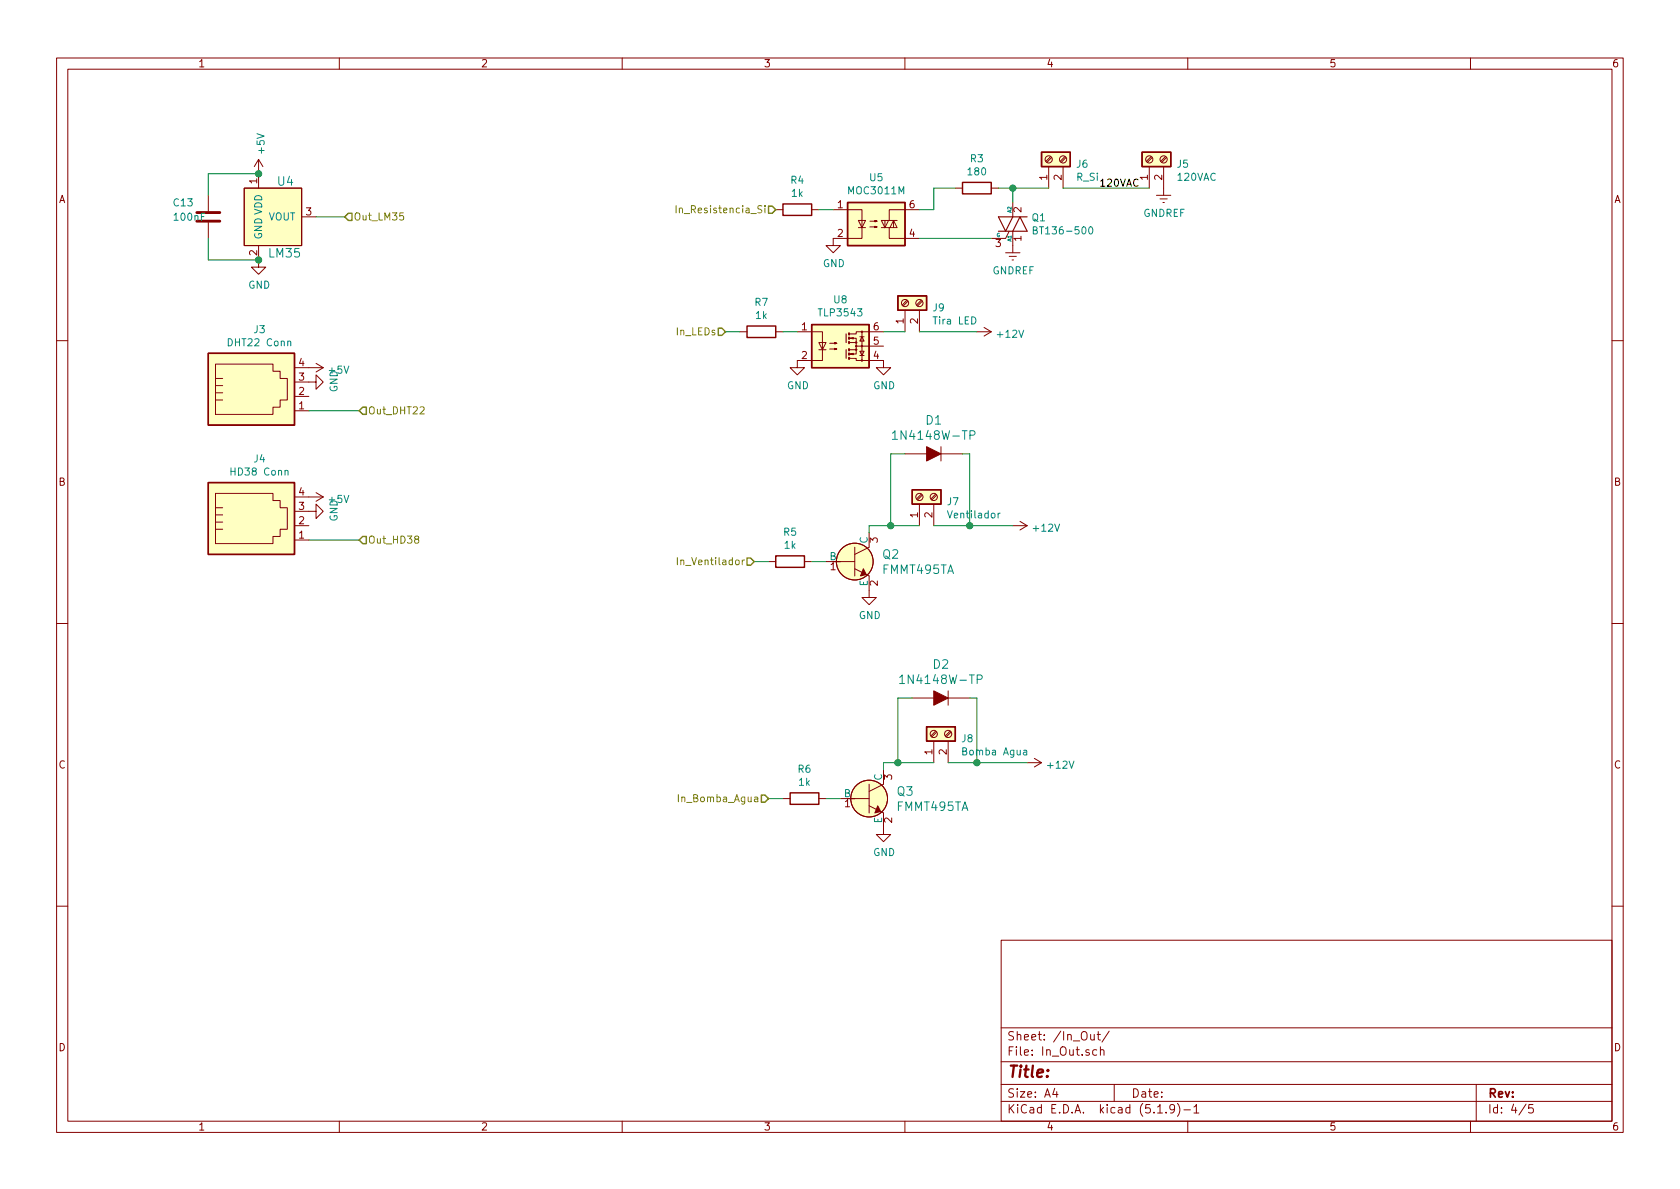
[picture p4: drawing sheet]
EESchema Schematic File Version 4
EELAYER 30 0
EELAYER END
$Descr A4 11693 8268
encoding utf-8
Sheet 4 5
Title ""
Date ""
Rev ""
Comp ""
Comment1 ""
Comment2 ""
Comment3 ""
Comment4 ""
$EndDescr
$Comp
L dk_Temperature-Sensors-Analog-and-Digital-Output:LM35DT_NOPB U?
U 1 1
P 1800 1500
AR Path="/608216FC" Ref="U?"  Part="1" 
AR Path="/6081C49D/608216FC" Ref="U4"  Part="1" 
F 0 "U4" H 2050 1750 60  0000 R CNN
F 1 "LM35" H 2100 1250 60  0000 R CNN
F 2 "digikey-footprints:SOIC-8_W3.9mm" H 2000 1700 60  0001 L CNN
F 3 "http://www.ti.com/general/docs/suppproductinfo.tsp?distId=10&gotoUrl=http%3A%2F%2Fwww.ti.com%2Flit%2Fgpn%2Flm35" H 2000 1800 60  0001 L CNN
F 4 "LM35DT/NOPB-ND" H 2000 1900 60  0001 L CNN "Digi-Key_PN"
F 5 "LM35DT/NOPB" H 2000 2000 60  0001 L CNN "MPN"
F 6 "Sensors, Transducers" H 2000 2100 60  0001 L CNN "Category"
F 7 "Temperature Sensors - Analog and Digital Output" H 2000 2200 60  0001 L CNN "Family"
F 8 "http://www.ti.com/general/docs/suppproductinfo.tsp?distId=10&gotoUrl=http%3A%2F%2Fwww.ti.com%2Flit%2Fgpn%2Flm35" H 2000 2300 60  0001 L CNN "DK_Datasheet_Link"
F 9 "/product-detail/en/texas-instruments/LM35DT-NOPB/LM35DT-NOPB-ND/362706" H 2000 2400 60  0001 L CNN "DK_Detail_Page"
F 10 "SENSOR ANALOG 0C-100C TO220-3" H 2000 2500 60  0001 L CNN "Description"
F 11 "Texas Instruments" H 2000 2600 60  0001 L CNN "Manufacturer"
F 12 "Active" H 2000 2700 60  0001 L CNN "Status"
	1    1800 1500
	1    0    0    -1  
$EndComp
$Comp
L power:+5V #PWR?
U 1 1
P 1800 1200
AR Path="/60821702" Ref="#PWR?"  Part="1" 
AR Path="/6081C49D/60821702" Ref="#PWR0130"  Part="1" 
F 0 "#PWR0130" H 1800 1050 50  0001 C CNN
F 1 "+5V" V 1815 1328 50  0000 L CNN
F 2 "" H 1800 1200 50  0001 C CNN
F 3 "" H 1800 1200 50  0001 C CNN
	1    1800 1200
	1    0    0    -1  
$EndComp
$Comp
L power:GND #PWR?
U 1 1
P 1800 1800
AR Path="/60821708" Ref="#PWR?"  Part="1" 
AR Path="/6081C49D/60821708" Ref="#PWR0131"  Part="1" 
F 0 "#PWR0131" H 1800 1550 50  0001 C CNN
F 1 "GND" H 1805 1627 50  0000 C CNN
F 2 "" H 1800 1800 50  0001 C CNN
F 3 "" H 1800 1800 50  0001 C CNN
	1    1800 1800
	1    0    0    -1  
$EndComp
Wire Wire Line
	1450 1350 1450 1200
Wire Wire Line
	1450 1200 1800 1200
Wire Wire Line
	1450 1650 1450 1800
Wire Wire Line
	1450 1800 1800 1800
Connection ~ 1800 1800
$Comp
L Device:C C?
U 1 1
P 1450 1500
AR Path="/60821713" Ref="C?"  Part="1" 
AR Path="/6081C49D/60821713" Ref="C13"  Part="1" 
F 0 "C13" H 1200 1600 50  0000 L CNN
F 1 "100nF" H 1200 1500 50  0000 L CNN
F 2 "Capacitor_SMD:C_0603_1608Metric" H 1488 1350 50  0001 C CNN
F 3 "~" H 1450 1500 50  0001 C CNN
	1    1450 1500
	1    0    0    -1  
$EndComp
Connection ~ 1800 1200
Wire Wire Line
	2200 1500 2400 1500
Text HLabel 2400 1500 2    50   Input ~ 0
Out_LM35
$Comp
L Connector:4P4C J3
U 1 1
P 1750 2750
F 0 "J3" H 1807 3217 50  0000 C CNN
F 1 "DHT22 Conn" H 1807 3126 50  0000 C CNN
F 2 "RJ9-Conn:520249-2" V 1750 2800 50  0001 C CNN
F 3 "~" V 1750 2800 50  0001 C CNN
	1    1750 2750
	1    0    0    -1  
$EndComp
$Comp
L power:+5V #PWR0132
U 1 1
P 2150 2550
F 0 "#PWR0132" H 2150 2400 50  0001 C CNN
F 1 "+5V" V 2165 2678 50  0000 L CNN
F 2 "" H 2150 2550 50  0001 C CNN
F 3 "" H 2150 2550 50  0001 C CNN
	1    2150 2550
	0    1    1    0   
$EndComp
$Comp
L power:GND #PWR?
U 1 1
P 2150 2650
AR Path="/6072863A" Ref="#PWR?"  Part="1" 
AR Path="/6081C49D/6072863A" Ref="#PWR0133"  Part="1" 
F 0 "#PWR0133" H 2150 2400 50  0001 C CNN
F 1 "GND" H 2155 2477 50  0000 C CNN
F 2 "" H 2150 2650 50  0001 C CNN
F 3 "" H 2150 2650 50  0001 C CNN
	1    2150 2650
	0    -1   -1   0   
$EndComp
Text HLabel 2500 2850 2    50   Input ~ 0
Out_DHT22
Text HLabel 2500 3750 2    50   Input ~ 0
Out_HD38
Wire Wire Line
	2150 3750 2500 3750
$Comp
L power:GND #PWR?
U 1 1
P 2150 3550
AR Path="/60729FBF" Ref="#PWR?"  Part="1" 
AR Path="/6081C49D/60729FBF" Ref="#PWR0134"  Part="1" 
F 0 "#PWR0134" H 2150 3300 50  0001 C CNN
F 1 "GND" H 2155 3377 50  0000 C CNN
F 2 "" H 2150 3550 50  0001 C CNN
F 3 "" H 2150 3550 50  0001 C CNN
	1    2150 3550
	0    -1   -1   0   
$EndComp
$Comp
L power:+5V #PWR0135
U 1 1
P 2150 3450
F 0 "#PWR0135" H 2150 3300 50  0001 C CNN
F 1 "+5V" V 2165 3578 50  0000 L CNN
F 2 "" H 2150 3450 50  0001 C CNN
F 3 "" H 2150 3450 50  0001 C CNN
	1    2150 3450
	0    1    1    0   
$EndComp
$Comp
L Connector:4P4C J4
U 1 1
P 1750 3650
F 0 "J4" H 1807 4117 50  0000 C CNN
F 1 "HD38 Conn" H 1807 4026 50  0000 C CNN
F 2 "RJ9-Conn:520249-2" V 1750 3700 50  0001 C CNN
F 3 "~" V 1750 3700 50  0001 C CNN
	1    1750 3650
	1    0    0    -1  
$EndComp
$Comp
L Relay_SolidState:MOC3011M U5
U 1 1
P 6100 1550
F 0 "U5" H 6100 1875 50  0000 C CNN
F 1 "MOC3011M" H 6100 1784 50  0000 C CNN
F 2 "OPTOCOUPLER_H11F3SR2M:OPTOCOUPLER_H11F3SR2M" H 5900 1350 50  0001 L CIN
F 3 "https://www.onsemi.com/pub/Collateral/MOC3023M-D.PDF" H 6100 1550 50  0001 L CNN
	1    6100 1550
	1    0    0    -1  
$EndComp
Text HLabel 5400 1450 0    50   Input ~ 0
In_Resistencia_Si
$Comp
L power:GND #PWR?
U 1 1
P 5800 1650
AR Path="/607350CA" Ref="#PWR?"  Part="1" 
AR Path="/6081C49D/607350CA" Ref="#PWR0136"  Part="1" 
F 0 "#PWR0136" H 5800 1400 50  0001 C CNN
F 1 "GND" H 5805 1477 50  0000 C CNN
F 2 "" H 5800 1650 50  0001 C CNN
F 3 "" H 5800 1650 50  0001 C CNN
	1    5800 1650
	1    0    0    -1  
$EndComp
$Comp
L Device:R R3
U 1 1
P 6800 1300
F 0 "R3" V 6593 1300 50  0000 C CNN
F 1 "180" V 6684 1300 50  0000 C CNN
F 2 "Resistor_SMD:R_0805_2012Metric" V 6730 1300 50  0001 C CNN
F 3 "~" H 6800 1300 50  0001 C CNN
	1    6800 1300
	0    1    1    0   
$EndComp
$Comp
L power:GNDREF #PWR0137
U 1 1
P 7050 1700
F 0 "#PWR0137" H 7050 1450 50  0001 C CNN
F 1 "GNDREF" H 7055 1527 50  0000 C CNN
F 2 "" H 7050 1700 50  0001 C CNN
F 3 "" H 7050 1700 50  0001 C CNN
	1    7050 1700
	1    0    0    -1  
$EndComp
Wire Wire Line
	6400 1450 6500 1450
Wire Wire Line
	6500 1450 6500 1300
$Comp
L Device:R R4
U 1 1
P 5550 1450
F 0 "R4" V 5343 1450 50  0000 C CNN
F 1 "1k" V 5434 1450 50  0000 C CNN
F 2 "Resistor_SMD:R_0805_2012Metric" V 5480 1450 50  0001 C CNN
F 3 "~" H 5550 1450 50  0001 C CNN
	1    5550 1450
	0    1    1    0   
$EndComp
Wire Wire Line
	5700 1450 5800 1450
$Comp
L Triac_Thyristor:BT136-500 Q1
U 1 1
P 7050 1550
F 0 "Q1" H 7178 1596 50  0000 L CNN
F 1 "BT136-500" H 7178 1505 50  0000 L CNN
F 2 "Package_TO_SOT_SMD:TO-252-2" H 7250 1475 50  0001 L CIN
F 3 "http://www.micropik.com/PDF/BT136-600.pdf" H 7050 1550 50  0001 L CNN
	1    7050 1550
	1    0    0    -1  
$EndComp
Wire Wire Line
	7050 1400 7050 1300
$Comp
L Connector:Screw_Terminal_01x02 J6
U 1 1
P 7300 1100
F 0 "J6" V 7264 912 50  0000 R CNN
F 1 "R_Si" V 7173 912 50  0000 R CNN
F 2 "TerminalBlock_Phoenix:TerminalBlock_Phoenix_MKDS-1,5-2-5.08_1x02_P5.08mm_Horizontal" H 7300 1100 50  0001 C CNN
F 3 "~" H 7300 1100 50  0001 C CNN
	1    7300 1100
	0    -1   -1   0   
$EndComp
$Comp
L power:GNDREF #PWR0138
U 1 1
P 8100 1300
F 0 "#PWR0138" H 8100 1050 50  0001 C CNN
F 1 "GNDREF" H 8105 1127 50  0000 C CNN
F 2 "" H 8100 1300 50  0001 C CNN
F 3 "" H 8100 1300 50  0001 C CNN
	1    8100 1300
	1    0    0    -1  
$EndComp
$Comp
L Connector:Screw_Terminal_01x02 J5
U 1 1
P 8000 1100
F 0 "J5" V 7964 912 50  0000 R CNN
F 1 "120VAC" V 7873 912 50  0000 R CNN
F 2 "TerminalBlock_Phoenix:TerminalBlock_Phoenix_MKDS-1,5-2-5.08_1x02_P5.08mm_Horizontal" H 8000 1100 50  0001 C CNN
F 3 "~" H 8000 1100 50  0001 C CNN
	1    8000 1100
	0    -1   -1   0   
$EndComp
Wire Wire Line
	8000 1300 7400 1300
Wire Wire Line
	7300 1300 7050 1300
Wire Wire Line
	6650 1300 6500 1300
Wire Wire Line
	6950 1300 7050 1300
Connection ~ 7050 1300
Wire Wire Line
	6400 1650 6900 1650
$Comp
L Relay_SolidState:TLP3543 U8
U 1 1
P 5850 2400
F 0 "U8" H 5850 2725 50  0000 C CNN
F 1 "TLP3543" H 5850 2634 50  0000 C CNN
F 2 "TLP:SOP254P700X210-6N" H 5850 2100 50  0001 C CNN
F 3 "https://toshiba.semicon-storage.com/info/docget.jsp?did=12660&prodName=TLP3543" H 5850 2400 50  0001 C CNN
	1    5850 2400
	1    0    0    -1  
$EndComp
Text HLabel 5050 2300 0    50   Input ~ 0
In_LEDs
$Comp
L Connector:Screw_Terminal_01x02 J9
U 1 1
P 6300 2100
F 0 "J9" V 6264 1912 50  0000 R CNN
F 1 "Tira LED" V 6173 1912 50  0000 R CNN
F 2 "TerminalBlock_Phoenix:TerminalBlock_Phoenix_MKDS-1,5-2-5.08_1x02_P5.08mm_Horizontal" H 6300 2100 50  0001 C CNN
F 3 "~" H 6300 2100 50  0001 C CNN
	1    6300 2100
	0    -1   -1   0   
$EndComp
Wire Wire Line
	6300 2300 6150 2300
Wire Wire Line
	6400 2300 6800 2300
$Comp
L power:+12V #PWR0139
U 1 1
P 6800 2300
F 0 "#PWR0139" H 6800 2150 50  0001 C CNN
F 1 "+12V" V 6815 2428 50  0000 L CNN
F 2 "" H 6800 2300 50  0001 C CNN
F 3 "" H 6800 2300 50  0001 C CNN
	1    6800 2300
	0    1    1    0   
$EndComp
$Comp
L power:GND #PWR?
U 1 1
P 6150 2500
AR Path="/607A42C7" Ref="#PWR?"  Part="1" 
AR Path="/6081C49D/607A42C7" Ref="#PWR0140"  Part="1" 
F 0 "#PWR0140" H 6150 2250 50  0001 C CNN
F 1 "GND" H 6155 2327 50  0000 C CNN
F 2 "" H 6150 2500 50  0001 C CNN
F 3 "" H 6150 2500 50  0001 C CNN
	1    6150 2500
	1    0    0    -1  
$EndComp
Text Label 7650 1300 0    50   ~ 0
120VAC
$Comp
L Device:R R7
U 1 1
P 5300 2300
F 0 "R7" V 5093 2300 50  0000 C CNN
F 1 "1k" V 5184 2300 50  0000 C CNN
F 2 "Resistor_SMD:R_0805_2012Metric" V 5230 2300 50  0001 C CNN
F 3 "~" H 5300 2300 50  0001 C CNN
	1    5300 2300
	0    1    1    0   
$EndComp
Wire Wire Line
	5150 2300 5050 2300
Wire Wire Line
	5450 2300 5550 2300
$Comp
L power:GND #PWR?
U 1 1
P 5550 2500
AR Path="/6075F194" Ref="#PWR?"  Part="1" 
AR Path="/6081C49D/6075F194" Ref="#PWR0145"  Part="1" 
F 0 "#PWR0145" H 5550 2250 50  0001 C CNN
F 1 "GND" H 5555 2327 50  0000 C CNN
F 2 "" H 5550 2500 50  0001 C CNN
F 3 "" H 5550 2500 50  0001 C CNN
	1    5550 2500
	1    0    0    -1  
$EndComp
$Comp
L power:GND #PWR?
U 1 1
P 6150 5750
AR Path="/607BE5CF" Ref="#PWR?"  Part="1" 
AR Path="/6081C49D/607BE5CF" Ref="#PWR0143"  Part="1" 
F 0 "#PWR0143" H 6150 5500 50  0001 C CNN
F 1 "GND" H 6155 5577 50  0000 C CNN
F 2 "" H 6150 5750 50  0001 C CNN
F 3 "" H 6150 5750 50  0001 C CNN
	1    6150 5750
	1    0    0    -1  
$EndComp
$Comp
L power:GND #PWR?
U 1 1
P 6050 4100
AR Path="/607BE1A2" Ref="#PWR?"  Part="1" 
AR Path="/6081C49D/607BE1A2" Ref="#PWR0142"  Part="1" 
F 0 "#PWR0142" H 6050 3850 50  0001 C CNN
F 1 "GND" H 6055 3927 50  0000 C CNN
F 2 "" H 6050 4100 50  0001 C CNN
F 3 "" H 6050 4100 50  0001 C CNN
	1    6050 4100
	1    0    0    -1  
$EndComp
Wire Wire Line
	6150 5300 6150 5350
Wire Wire Line
	6500 5300 6250 5300
Wire Wire Line
	5850 5550 5750 5550
Wire Wire Line
	5450 5550 5350 5550
$Comp
L Device:R R6
U 1 1
P 5600 5550
F 0 "R6" V 5393 5550 50  0000 C CNN
F 1 "1k" V 5484 5550 50  0000 C CNN
F 2 "Resistor_SMD:R_0805_2012Metric" V 5530 5550 50  0001 C CNN
F 3 "~" H 5600 5550 50  0001 C CNN
	1    5600 5550
	0    1    1    0   
$EndComp
Wire Wire Line
	6050 3650 6050 3700
Wire Wire Line
	6400 3650 6200 3650
Wire Wire Line
	5750 3900 5650 3900
Wire Wire Line
	5350 3900 5250 3900
$Comp
L Device:R R5
U 1 1
P 5500 3900
F 0 "R5" V 5293 3900 50  0000 C CNN
F 1 "1k" V 5384 3900 50  0000 C CNN
F 2 "Resistor_SMD:R_0805_2012Metric" V 5430 3900 50  0001 C CNN
F 3 "~" H 5500 3900 50  0001 C CNN
	1    5500 3900
	0    1    1    0   
$EndComp
Wire Wire Line
	7150 5300 6800 5300
$Comp
L power:+12V #PWR0144
U 1 1
P 7150 5300
F 0 "#PWR0144" H 7150 5150 50  0001 C CNN
F 1 "+12V" V 7165 5428 50  0000 L CNN
F 2 "" H 7150 5300 50  0001 C CNN
F 3 "" H 7150 5300 50  0001 C CNN
	1    7150 5300
	0    1    1    0   
$EndComp
$Comp
L Connector:Screw_Terminal_01x02 J8
U 1 1
P 6500 5100
F 0 "J8" V 6464 4912 50  0000 R CNN
F 1 "Bomba Agua" V 6373 4912 50  0000 R CNN
F 2 "MOLEX_2:MOLEX_22-29-2021" H 6500 5100 50  0001 C CNN
F 3 "~" H 6500 5100 50  0001 C CNN
	1    6500 5100
	0    -1   -1   0   
$EndComp
Text HLabel 5350 5550 0    50   Input ~ 0
In_Bomba_Agua
Wire Wire Line
	7050 3650 6750 3650
$Comp
L power:+12V #PWR0141
U 1 1
P 7050 3650
F 0 "#PWR0141" H 7050 3500 50  0001 C CNN
F 1 "+12V" V 7065 3778 50  0000 L CNN
F 2 "" H 7050 3650 50  0001 C CNN
F 3 "" H 7050 3650 50  0001 C CNN
	1    7050 3650
	0    1    1    0   
$EndComp
$Comp
L Connector:Screw_Terminal_01x02 J7
U 1 1
P 6400 3450
F 0 "J7" V 6364 3262 50  0000 R CNN
F 1 "Ventilador" V 6273 3262 50  0000 R CNN
F 2 "MOLEX_2:MOLEX_22-29-2021" H 6400 3450 50  0001 C CNN
F 3 "~" H 6400 3450 50  0001 C CNN
	1    6400 3450
	0    -1   -1   0   
$EndComp
Text HLabel 5250 3900 0    50   Input ~ 0
In_Ventilador
Connection ~ 6200 3650
Wire Wire Line
	6200 3650 6050 3650
Connection ~ 6750 3650
Wire Wire Line
	6750 3650 6500 3650
Wire Wire Line
	6250 4850 6250 5300
Connection ~ 6250 5300
Wire Wire Line
	6250 5300 6150 5300
Wire Wire Line
	6800 4850 6800 5300
Connection ~ 6800 5300
Wire Wire Line
	6800 5300 6600 5300
Wire Wire Line
	2150 2850 2500 2850
$Comp
L dk_Diodes-Rectifiers-Single:1N4148W-TP D1
U 1 1
P 6500 3150
F 0 "D1" H 6500 3387 60  0000 C CNN
F 1 "1N4148W-TP" H 6500 3281 60  0000 C CNN
F 2 "digikey-footprints:SOD-123" H 6700 3350 60  0001 L CNN
F 3 "https://www.mccsemi.com/pdf/Products/1N4148W(SOD123).pdf" H 6700 3450 60  0001 L CNN
F 4 "1N4148WTPMSCT-ND" H 6700 3550 60  0001 L CNN "Digi-Key_PN"
F 5 "1N4148W-TP" H 6700 3650 60  0001 L CNN "MPN"
F 6 "Discrete Semiconductor Products" H 6700 3750 60  0001 L CNN "Category"
F 7 "Diodes - Rectifiers - Single" H 6700 3850 60  0001 L CNN "Family"
F 8 "https://www.mccsemi.com/pdf/Products/1N4148W(SOD123).pdf" H 6700 3950 60  0001 L CNN "DK_Datasheet_Link"
F 9 "/product-detail/en/micro-commercial-co/1N4148W-TP/1N4148WTPMSCT-ND/717311" H 6700 4050 60  0001 L CNN "DK_Detail_Page"
F 10 "DIODE GEN PURP 100V 150MA SOD123" H 6700 4150 60  0001 L CNN "Description"
F 11 "Micro Commercial Co" H 6700 4250 60  0001 L CNN "Manufacturer"
F 12 "Active" H 6700 4350 60  0001 L CNN "Status"
	1    6500 3150
	1    0    0    -1  
$EndComp
Wire Wire Line
	6300 3150 6200 3150
Wire Wire Line
	6700 3150 6750 3150
Wire Wire Line
	6750 3150 6750 3650
Wire Wire Line
	6200 3150 6200 3650
$Comp
L dk_Diodes-Rectifiers-Single:1N4148W-TP D2
U 1 1
P 6550 4850
F 0 "D2" H 6550 5087 60  0000 C CNN
F 1 "1N4148W-TP" H 6550 4981 60  0000 C CNN
F 2 "digikey-footprints:SOD-123" H 6750 5050 60  0001 L CNN
F 3 "https://www.mccsemi.com/pdf/Products/1N4148W(SOD123).pdf" H 6750 5150 60  0001 L CNN
F 4 "1N4148WTPMSCT-ND" H 6750 5250 60  0001 L CNN "Digi-Key_PN"
F 5 "1N4148W-TP" H 6750 5350 60  0001 L CNN "MPN"
F 6 "Discrete Semiconductor Products" H 6750 5450 60  0001 L CNN "Category"
F 7 "Diodes - Rectifiers - Single" H 6750 5550 60  0001 L CNN "Family"
F 8 "https://www.mccsemi.com/pdf/Products/1N4148W(SOD123).pdf" H 6750 5650 60  0001 L CNN "DK_Datasheet_Link"
F 9 "/product-detail/en/micro-commercial-co/1N4148W-TP/1N4148WTPMSCT-ND/717311" H 6750 5750 60  0001 L CNN "DK_Detail_Page"
F 10 "DIODE GEN PURP 100V 150MA SOD123" H 6750 5850 60  0001 L CNN "Description"
F 11 "Micro Commercial Co" H 6750 5950 60  0001 L CNN "Manufacturer"
F 12 "Active" H 6750 6050 60  0001 L CNN "Status"
	1    6550 4850
	1    0    0    -1  
$EndComp
Wire Wire Line
	6350 4850 6250 4850
Wire Wire Line
	6750 4850 6800 4850
$Comp
L dk_Transistors-Bipolar-BJT-Single:FMMT493TA Q2
U 1 1
P 5950 3900
F 0 "Q2" H 6138 3953 60  0000 L CNN
F 1 "FMMT495TA" H 6138 3847 60  0000 L CNN
F 2 "digikey-footprints:SOT-23-3" H 6150 4100 60  0001 L CNN
F 3 "https://www.diodes.com/assets/Datasheets/FMMT493.pdf" H 6150 4200 60  0001 L CNN
F 4 "FMMT493CT-ND" H 6150 4300 60  0001 L CNN "Digi-Key_PN"
F 5 "FMMT493TA" H 6150 4400 60  0001 L CNN "MPN"
F 6 "Discrete Semiconductor Products" H 6150 4500 60  0001 L CNN "Category"
F 7 "Transistors - Bipolar (BJT) - Single" H 6150 4600 60  0001 L CNN "Family"
F 8 "https://www.diodes.com/assets/Datasheets/FMMT493.pdf" H 6150 4700 60  0001 L CNN "DK_Datasheet_Link"
F 9 "/product-detail/en/diodes-incorporated/FMMT493TA/FMMT493CT-ND/92663" H 6150 4800 60  0001 L CNN "DK_Detail_Page"
F 10 "TRANS NPN 100V 1A SOT23-3" H 6150 4900 60  0001 L CNN "Description"
F 11 "Diodes Incorporated" H 6150 5000 60  0001 L CNN "Manufacturer"
F 12 "Active" H 6150 5100 60  0001 L CNN "Status"
	1    5950 3900
	1    0    0    -1  
$EndComp
$Comp
L dk_Transistors-Bipolar-BJT-Single:FMMT493TA Q3
U 1 1
P 6050 5550
F 0 "Q3" H 6238 5603 60  0000 L CNN
F 1 "FMMT495TA" H 6238 5497 60  0000 L CNN
F 2 "digikey-footprints:SOT-23-3" H 6250 5750 60  0001 L CNN
F 3 "https://www.diodes.com/assets/Datasheets/FMMT493.pdf" H 6250 5850 60  0001 L CNN
F 4 "FMMT493CT-ND" H 6250 5950 60  0001 L CNN "Digi-Key_PN"
F 5 "FMMT493TA" H 6250 6050 60  0001 L CNN "MPN"
F 6 "Discrete Semiconductor Products" H 6250 6150 60  0001 L CNN "Category"
F 7 "Transistors - Bipolar (BJT) - Single" H 6250 6250 60  0001 L CNN "Family"
F 8 "https://www.diodes.com/assets/Datasheets/FMMT493.pdf" H 6250 6350 60  0001 L CNN "DK_Datasheet_Link"
F 9 "/product-detail/en/diodes-incorporated/FMMT493TA/FMMT493CT-ND/92663" H 6250 6450 60  0001 L CNN "DK_Detail_Page"
F 10 "TRANS NPN 100V 1A SOT23-3" H 6250 6550 60  0001 L CNN "Description"
F 11 "Diodes Incorporated" H 6250 6650 60  0001 L CNN "Manufacturer"
F 12 "Active" H 6250 6750 60  0001 L CNN "Status"
	1    6050 5550
	1    0    0    -1  
$EndComp
$EndSCHEMATC
